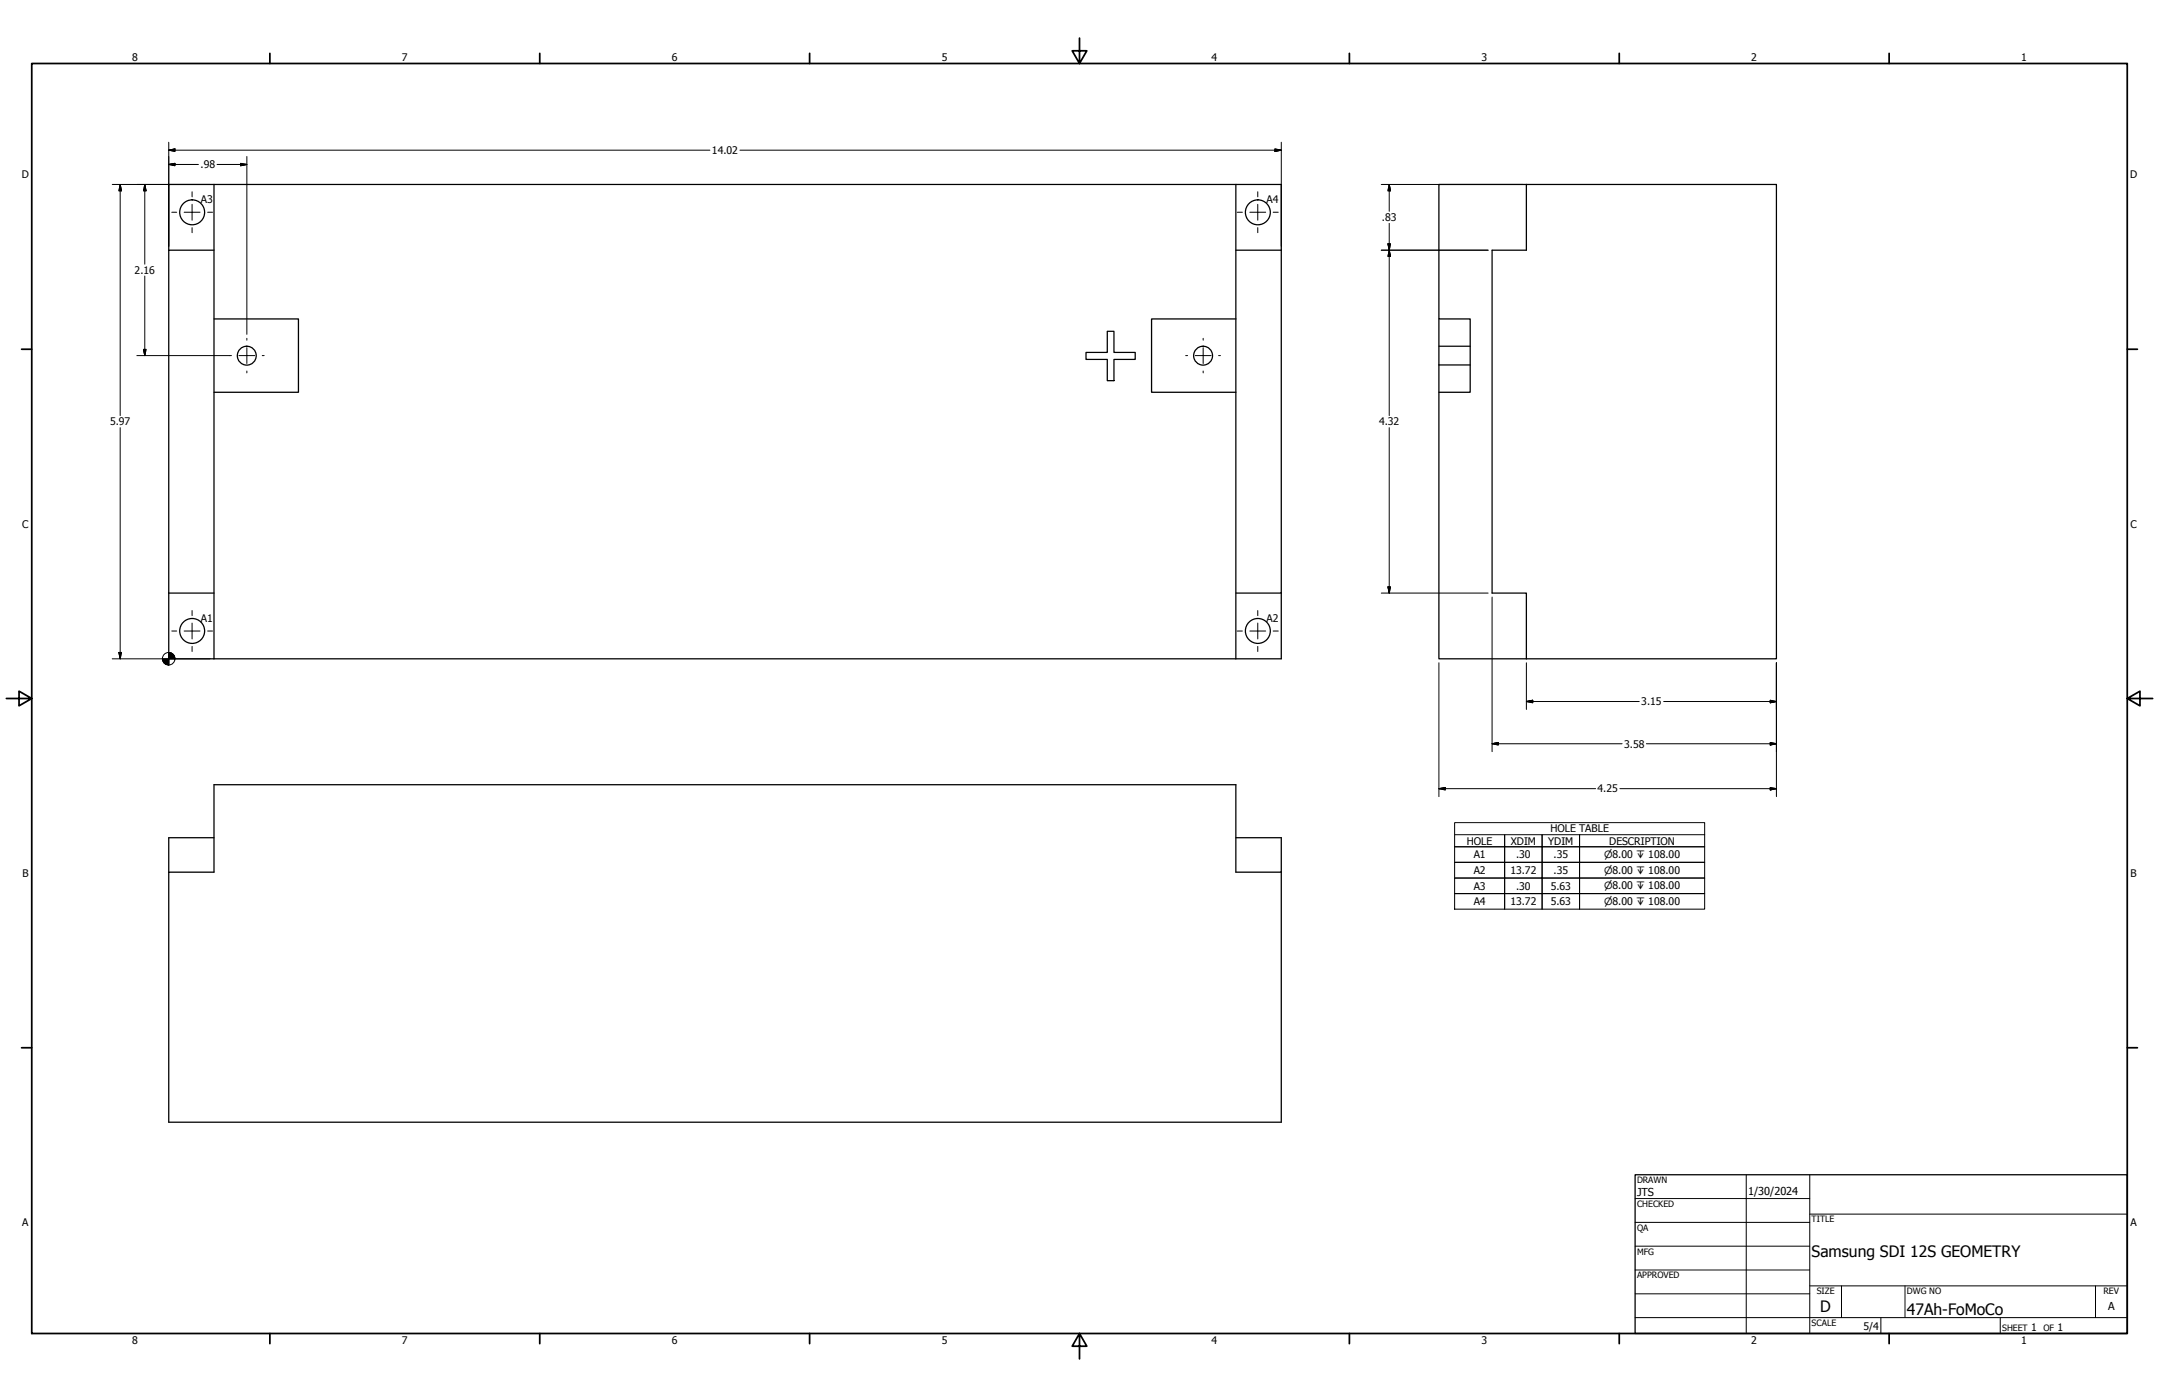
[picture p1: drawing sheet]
<svg xmlns="http://www.w3.org/2000/svg" width="864mm" height="559mm" viewBox="0 0 864 559" stroke-linecap="round" stroke-linejoin="round" font-family="sans-serif">
<!-- layer: Visible (ANSI) -->
<g fill="none" stroke="#000" stroke-width=".51">
<path d="M85.6 73.8v189.7M494.3 73.8v189.7M610.6 73.8h-35v53.8h12.5v29.3h-12.5v106.6h35M610.6 73.8v26.3h-13.8v137.1h13.8v26.3M610.6 73.8h100v189.7h-100M67.5 100.1v-26.3h445v26.3M85.6 100.1h-18.1v137.1M494.3 100.1h18.2M512.5 100.1v137.1h-18.2M85.6 127.6h33.8v29.3h-33.8M494.3 127.6h-33.7v29.3h33.7M575.6 127.6v18.4"/>
<path d="M575.6 138.5h12.5M434.4 141h8.5v-8.5h2.7v8.5h8.5v2.8h-8.5v8.5h-2.7v-8.5h-8.5zM575.6 146v10.9M575.6 146h12.5M67.5 237.2h18.1M67.5 237.2v26.3h445v-26.3M85.6 335.1h-18.1v13.8M494.3 335.1h18.2v13.8h-18.2v-35h-408.7v35h-18.1v100h445v-100"/>
<circle cx="76.9" cy="84.9" r="5"/>
<circle cx="503.1" cy="84.9" r="5"/>
<circle cx="98.7" cy="142.3" r="3.8"/>
<circle cx="481.2" cy="142.3" r="3.8"/>
<circle cx="76.9" cy="252.4" r="5"/>
<circle cx="503.1" cy="252.4" r="5"/>
</g>
<!-- layer: Border (ANSI) -->
<g fill="none" stroke="#000" stroke-width=".7">
<path d="M431.8 15.2v10.2l-2.9-5.1h5.8l-2.9 5.1M12.7 25.4h838.2v508h-838.2zM107.9 21.3v4.1M215.9 21.3v4.1M323.8 21.3v4.1M539.8 21.3v4.1M647.7 21.3v4.1M755.6 21.3v4.1M8.6 139.7h4.1M850.9 139.7h4.1M2.5 279.4h10.2l-5.1-2.9v5.8l5.1-2.9M850.9 279.4l5.1 2.9v-5.8l-5.1 2.9h10.2"/>
<path d="M8.6 419.1h4.1M850.9 419.1h4.1M107.9 533.4v4.1M215.9 533.4v4.1M323.8 533.4v4.1M431.8 533.4l2.9 5.1h-5.8l2.9-5.1v10.2M539.8 533.4v4.1M647.7 533.4v4.1M755.6 533.4v4.1"/>
</g>
<!-- layer: Title (ANSI) -->
<g fill="none" stroke="#000" stroke-width=".4">
<path d="M654 479.4h69.9M698.5 469.9v63.5M723.9 469.9v63.5M654 488.9h69.9M654 498.5h69.9M723.9 485.6h127M654 508h69.9M654 517.5h69.9M723.9 514.3h127M736.6 514.3v12.7M762 514.3v12.7M838.2 514.3v12.7"/>
<path d="M654 527h196.9M752.3 527v6.4M800.1 527v6.4"/>
</g>
<path d="M654 469.9h196.9v63.5h-196.9z" fill="none" stroke="#000" stroke-width=".51"/>
<!-- layer: Dimension (ANSI) -->
<g fill="none" stroke="#000" stroke-width=".4">
<path d="M67.5 56.9v41.6M510 59.6l2.5 .5-2.5 .5zM512.5 56.9v41.6M44.9 73.8h39.1M48.1 73.8l.5 2.5h-1zM48.1 73.8v92.4M57.9 73.8l.5 2.5h-1zM57.9 73.8v31.9M67.5 60.1l2.5-.5v1zM67.5 65.8l2.5-.5v1zM67.5 60.1h216.5M67.5 65.8h11.9"/>
<path d="M86.8 65.8h11.9M96.3 65.3l2.4 .5-2.4 .5zM98.7 62.6v71.1M296 60.1h216.5M552.5 73.8h56.5M555.7 73.8l.5 2.5h-1zM555.7 73.8v10.7M555.2 97.5h1l-.5 2.6zM555.7 89.3v76.9M57.9 110.4v31.8M552.5 100.1h42.7M555.7 100.1l.5 2.5h-1z"/>
<path d="M57.4 139.8h1l-.5 2.4zM54.7 142.2h37.1M48.1 171.1v92.4M555.7 171.1v66.1M552.5 237.2h42.7M555.2 234.8h1l-.5 2.4zM596.8 238.8v61.9M44.9 263.5h20.2M47.6 261h1l-.5 2.5zM69.9 263.5h14.1M575.6 265.1v53.5M610.6 265.1v18.7"/>
<path d="M710.6 265.1v53.5M596.8 297.5l2.5-.5v1zM596.8 297.5h52M610.6 280.6l2.5-.5v1zM610.6 280.6h45.1M658.6 297.5h52M665.5 280.6h45.1M708.1 280.1l2.5 .5-2.5 .5zM708.1 297l2.5 .5-2.5 .5zM575.6 315.5l2.5-.5v1zM575.6 315.5h62.6M648 315.5h62.6"/>
<path d="M708.1 315l2.5 .5-2.5 .5z"/>
<circle cx="67.5" cy="263.5" r="2.51"/>
</g>
<g fill="#000" stroke="#000" stroke-width=".4">
<path d="M67.5 60.1l2.5-.5zM67.5 60.1l2.5-.5v1zM48.1 73.8l.5 2.5zM48.1 73.8l.5 2.5h-1zM57.9 73.8l.5 2.5zM57.9 73.8l.5 2.5h-1zM67.5 65.8l2.5-.5zM67.5 65.8l2.5-.5v1zM96.3 66.3l2.4-.5zM96.3 65.3l2.4 .5-2.4 .5zM510 60.6l2.5-.5zM510 59.6l2.5 .5-2.5 .5z"/>
<path d="M555.7 73.8l.5 2.5zM555.7 73.8l.5 2.5h-1zM555.2 97.5l.5 2.6zM555.2 97.5h1l-.5 2.6zM555.7 100.1l.5 2.5zM555.7 100.1l.5 2.5h-1zM57.4 139.8l.5 2.4zM57.4 139.8h1l-.5 2.4zM555.2 234.8l.5 2.4zM555.2 234.8h1l-.5 2.4zM47.6 261l.5 2.5zM47.6 261h1l-.5 2.5z"/>
<path d="M65 263.5l.7 1.7-.5-.7zM65 263.5l1.5 2.3-.8-.6zM65 263.5l2.5 2.5-1-.2zM67.5 263.5h2.5zM67.5 261l2.5 2.5h-2.5zM67.5 261v5zM65 263.5h2.5v2.5zM65 263.5h2.5zM69.3 261.7l.7 1.8zM68.5 261.2l.8 .5 .7 1.8zM67.5 261l1 .2 1.5 2.3zM596.8 297.5l2.5-.5z"/>
<path d="M596.8 297.5l2.5-.5v1zM610.6 280.6l2.5-.5zM610.6 280.6l2.5-.5v1zM708.1 281.1l2.5-.5zM708.1 280.1l2.5 .5-2.5 .5zM708.1 298l2.5-.5zM708.1 297l2.5 .5-2.5 .5zM575.6 315.5l2.5-.5zM575.6 315.5l2.5-.5v1zM708.1 316l2.5-.5zM708.1 315l2.5 .5-2.5 .5z"/>
</g>
<!-- layer: Center Mark (ANSI) -->
<g fill="none" stroke="#000" stroke-width=".4">
<path d="M76.8 76.7v2M503.1 76.7v2M68.7 84.9h2M73.7 84.9h6.3M76.8 81.7v6.4M76.8 91.1v2M83.1 84.9h1.9M494.9 84.9h2.1M499.9 84.9h6.4M503.1 81.7v6.4M503.1 91.1v2M509.3 84.9h2"/>
<path d="M98.7 135.3v.8M98.7 139.1v6.3M481.3 135.3v.8M481.3 139.1v6.3M91.8 142.2h.8M95.6 142.2h6.3M98.7 148.4v.8M104.9 142.2h.8M474.3 142.2h.7M478.1 142.2h6.3M481.3 148.4v.8M487.4 142.2h.8"/>
<path d="M68.7 252.4h2M73.7 252.4h6.3M76.8 244.2v2.1M76.8 249.2v6.4M76.8 258.6v2M83.1 252.4h1.9M494.9 252.4h2.1M499.9 252.4h6.4M503.1 244.2v2.1M503.1 249.2v6.4M503.1 258.6v2M509.3 252.4h2"/>
</g>
<!-- layer: Symbol (ANSI) -->
<path d="M581.9 333.9h20v4.8h-20h20v6.2h-20h20v6.3h-20h20v6.2h-20h20v6.3v-6.3h14.9v6.3v-6.3h15v6.3v-6.3h50.1h-50.1v-6.2h50.1h-50.1v-6.3h50.1h-50.1v-6.2h50.1h-50.1v-4.8h50.1M581.9 329.1h100v34.6h-100zM601.9 333.9h14.9v4.8h-14.9zM601.9 338.7h14.9v6.2h-14.9zM616.8 333.9h15v4.8h-15zM616.8 338.7h15v6.2h-15zM601.9 344.9h14.9v6.3h-14.9zM601.9 351.2h14.9v6.2h-14.9zM616.8 344.9h15v6.3h-15zM616.8 351.2h15v6.2h-15z" fill="none" stroke="#000" stroke-width=".4"/>
<g font-size="6.3">
<text x="724.7" y="502.7">Samsung SDI 12S GEOMETRY</text>
<text x="728.1" y="524.9">D</text>
<text x="762.8" y="526.2">47Ah-FoMoCo</text>
</g>
<g font-size="4.4">
<text x="654.8" y="478.6">JTS</text>
<text x="699.3" y="478">1/30/2024</text>
<text x="843.2" y="524.2">A</text>
</g>
<g font-size="4.2">
<text x="52.8" y="24.4">8</text>
<text x="160.8" y="24.4">7</text>
<text x="268.7" y="24.4">6</text>
<text x="376.7" y="24.4">5</text>
<text x="484.6" y="24.4">4</text>
<text x="592.6" y="24.4">3</text>
<text x="700.5" y="24.4">2</text>
<text x="808.5" y="24.4">1</text>
<text x="284.8" y="61.6">14.02</text>
<text x="8.8" y="71.4">D</text>
<text x="80.2" y="67.3">.98</text>
<text x="852" y="71.4">D</text>
<text x="80.4" y="81.3">A3</text>
<text x="506.7" y="81.3">A4</text>
<text x="552.8" y="88.5">.83</text>
<text x="53.8" y="109.5">2.16</text>
<text x="44" y="170.2">5.97</text>
<text x="551.6" y="170.2">4.32</text>
<text x="8.9" y="211.1">C</text>
<text x="852.2" y="211.1">C</text>
<text x="80.4" y="248.9">A1</text>
<text x="506.7" y="248.9">A2</text>
<text x="656.5" y="282.1">3.15</text>
<text x="649.7" y="299">3.58</text>
<text x="639" y="317">4.25</text>
<text x="620.1" y="333">HOLE TABLE</text>
<text x="586.7" y="337.8">HOLE</text>
<text x="604.3" y="337.8">XDIM</text>
<text x="619.3" y="337.8">YDIM</text>
<text x="643.7" y="337.8">DESCRIPTION</text>
<text x="589.5" y="343.3">A1</text>
<text x="606.4" y="343.3">.30</text>
<text x="621.4" y="343.3">.35</text>
<text x="9" y="350.8">B</text>
<text x="589.5" y="349.6">A2</text>
<text x="604.1" y="349.6">13.72</text>
<text x="621.4" y="349.6">.35</text>
<text x="852.2" y="350.8">B</text>
<text x="589.5" y="355.9">A3</text>
<text x="606.4" y="355.9">.30</text>
<text x="620.3" y="355.9">5.63</text>
<text x="589.5" y="362.1">A4</text>
<text x="604.1" y="362.1">13.72</text>
<text x="620.3" y="362.1">5.63</text>
<text x="8.9" y="490.5">A</text>
<text x="852.2" y="490.5">A</text>
<text x="745.4" y="532">5/4</text>
<text x="812.4" y="532.6">1</text>
<text x="823" y="532.6">1</text>
<text x="52.8" y="537.5">8</text>
<text x="160.8" y="537.5">7</text>
<text x="268.7" y="537.5">6</text>
<text x="376.7" y="537.5">5</text>
<text x="484.6" y="537.5">4</text>
<text x="592.6" y="537.5">3</text>
<text x="700.5" y="537.5">2</text>
<text x="808.5" y="537.5">1</text>
</g>
<g font-size="4">
<text x="641.6" y="343.3">⌀8.00 ↧ 108.00</text>
<text x="641.6" y="349.6">⌀8.00 ↧ 108.00</text>
<text x="641.6" y="355.8">⌀8.00 ↧ 108.00</text>
<text x="641.6" y="362">⌀8.00 ↧ 108.00</text>
</g>
<g font-size="3.5">
<text x="654.8" y="473.2">DRAWN</text>
<text x="654.8" y="482.8">CHECKED</text>
<text x="724.7" y="488.9">TITLE</text>
<text x="654.8" y="492.3">QA</text>
<text x="654.8" y="501.8">MFG</text>
<text x="654.8" y="511.4">APPROVED</text>
<text x="726.7" y="517.7">SIZE</text>
<text x="762.8" y="517.7">DWG NO</text>
<text x="841.4" y="517.7">REV</text>
<text x="724.7" y="530.4">SCALE</text>
<text x="800.9" y="532.6">SHEET</text>
<text x="817.4" y="532.6">OF</text>
</g>
</svg>
